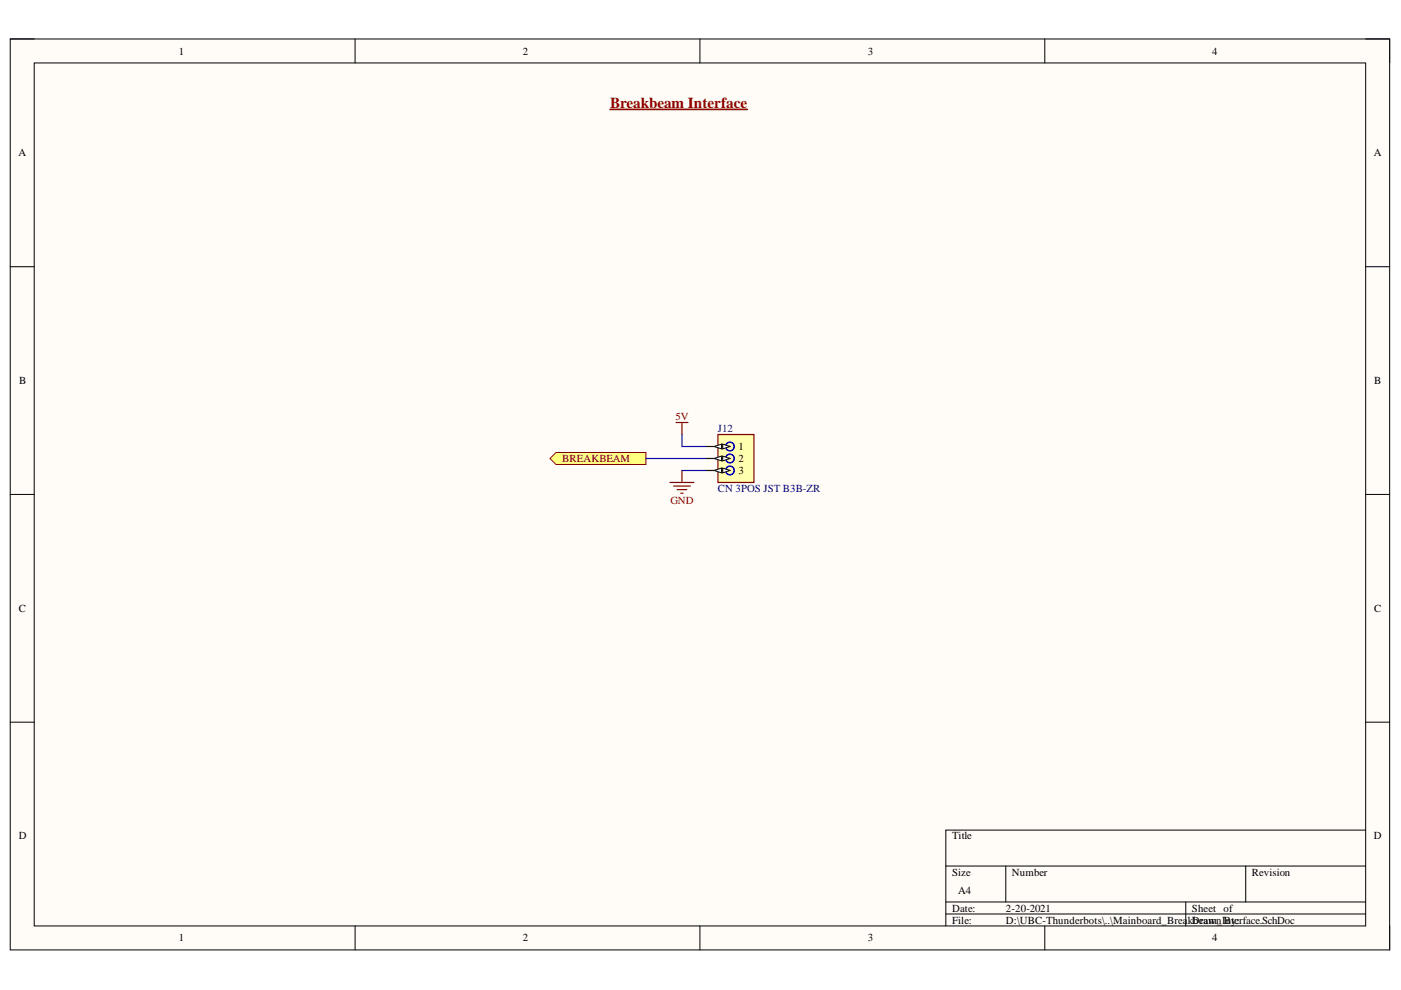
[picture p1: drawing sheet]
<svg xmlns="http://www.w3.org/2000/svg" width="297mm" height="210mm" viewBox="0 0 297 210" stroke-linecap="round" stroke-linejoin="round" font-family="sans-serif">
<path d="M2.2 8.3h292.4v193.1h-292.4z" fill-rule="evenodd" fill="#fffcf8"/>
<path d="M2.2 8.3h292.4v193.1h-292.4z" fill="none" stroke="#000" stroke-width=".21"/>
<path d="M7.3 13.3h282.2v183h-282.2z" fill-rule="evenodd" fill="#fffcf8"/>
<g fill="none" stroke="#000" stroke-width=".21">
<path d="M2.2 8.3h5.1M7.3 13.3h282.2v183h-282.2zM75.3 8.3v5M148.4 8.3v5M221.5 8.3v5M289.5 8.3h5.1v5M2.2 56.5h5.1M289.5 56.6h5.1M2.2 104.8h5.1M289.5 104.8h5.1M2.2 153.1h5.1M289.5 153.1h5.1"/>
<path d="M289.5 176h-89v20.3M75.3 196.3v5.1M148.4 196.3v5.1M200.5 183.6h89M200.5 191.2h89M200.5 193.8h89M213.2 183.6v7.6M221.5 196.3v5.1M251.4 191.2v5.1M264.1 183.6v7.6M294.6 196.3v5.1"/>
</g>
<path d="M152.2 92.1h7.6v10.2h-7.6z" fill-rule="evenodd" fill="#ffffb0"/>
<path d="M152.2 92.1h7.6v10.2h-7.6z" fill="none" stroke="#800000" stroke-width=".25"/>
<g fill="none" stroke="#00f" stroke-width=".25">
<circle cx="154.8" cy="99.7" r=".92"/>
<circle cx="154.8" cy="97.2" r=".92"/>
<circle cx="154.8" cy="94.7" r=".92"/>
<circle cx="154.8" cy="99.8" r=".92"/>
</g>
<path d="M149.7 94.7h5.1" fill="none" stroke="#000" stroke-width=".25"/>
<path d="M153.2 94.2l1.6 .5-1.6 .5z" fill="#f8fcff"/>
<path d="M153.2 94.2l1.6 .5-1.6 .5z" fill="none" stroke="#000" stroke-width=".21"/>
<path d="M151.5 94.7l1.5-.5v1z" fill="#f8fcff"/>
<path d="M151.5 94.7l1.5-.5v1z" fill="none" stroke="#000" stroke-width=".21"/>
<path d="M149.7 97.2h5.1" fill="none" stroke="#000" stroke-width=".25"/>
<path d="M153.2 96.7l1.6 .5-1.6 .5z" fill="#f8fcff"/>
<path d="M153.2 96.7l1.6 .5-1.6 .5z" fill="none" stroke="#000" stroke-width=".21"/>
<path d="M151.5 97.2l1.5-.5v1z" fill="#f8fcff"/>
<path d="M151.5 97.2l1.5-.5v1z" fill="none" stroke="#000" stroke-width=".21"/>
<path d="M149.7 99.8h5.1" fill="none" stroke="#000" stroke-width=".25"/>
<path d="M153.2 99.2l1.6 .6-1.6 .5z" fill="#f8fcff"/>
<path d="M153.2 99.2l1.6 .6-1.6 .5z" fill="none" stroke="#000" stroke-width=".21"/>
<path d="M151.5 99.8l1.5-.6v1.1z" fill="#f8fcff"/>
<path d="M151.5 99.8l1.5-.6v1.1z" fill="none" stroke="#000" stroke-width=".21"/>
<path d="M144.6 99.8v2.5M142 102.3h5.1M142.8 103.1h3.6M143.6 103.8h2M144.3 104.6h.5" fill="none" stroke="#800000" stroke-width=".25"/>
<path d="M117.9 95.9h19.1v2.6h-19.1l-1.3-1.3z" fill-rule="evenodd" fill="#ffff80"/>
<path d="M117.9 95.9h19.1v2.6h-19.1l-1.3-1.3z" fill="none" stroke="#800000" stroke-width=".21"/>
<path d="M143.3 89.6h2.6M144.6 89.6v2.5" fill="none" stroke="#800000" stroke-width=".25"/>
<path d="M129.3 23.2h29.2" fill="none" stroke="#980000" stroke-width=".34"/>
<path d="M137 97.2h12.7M144.6 92.1v2.6h5.1M144.6 99.8h5.1" fill="none" stroke="#000080" stroke-width=".25"/>
<text font-size="3.2" fill="#980000" x="129.4" y="22.8">Breakbeam Interface</text>
<g font-size="2.3">
<text x="37.9" y="11.6">1</text>
<text x="110.8" y="11.6">2</text>
<text x="184" y="11.6">3</text>
<text x="257" y="11.6">4</text>
<text x="3.9" y="33.1">A</text>
<text x="291.3" y="33.1">A</text>
<text x="4.1" y="81.4">B</text>
<text x="291.4" y="81.4">B</text>
<text x="156.6" y="95.4">1</text>
<text x="156.6" y="98">2</text>
<text x="156.6" y="100.5">3</text>
<text x="4" y="129.7">C</text>
<text x="291.4" y="129.7">C</text>
<text x="4" y="178">D</text>
<text x="201.9" y="178">Title</text>
<text x="291.3" y="178">D</text>
<text x="201.9" y="185.7">Size</text>
<text x="214.6" y="185.7">Number</text>
<text x="265.4" y="185.7">Revision</text>
<text x="203.1" y="189.5">A4</text>
<text x="201.9" y="193.3">Date:</text>
<text x="201.9" y="195.8">File:</text>
<text x="213.3" y="193.3">2-20-2021</text>
<text x="213.3" y="195.8">D:\UBC-Thunderbots\..\Mainboard_BreakDr wn By:</text>
<text x="252.7" y="193.3">Sheet of</text>
<text x="253" y="195.8">beam_Interface.SchDoc</text>
<text x="37.9" y="199.6">1</text>
<text x="110.8" y="199.6">2</text>
<text x="184" y="199.6">3</text>
<text x="257" y="199.6">4</text>
</g>
<g font-size="2.3" fill="#800000">
<text x="143.2" y="89">5V</text>
<text x="119.2" y="98">BREAKBEAM</text>
<text x="142.1" y="106.9">GND</text>
</g>
<g font-size="2.3" fill="#000080">
<text x="152.2" y="91.6">J12</text>
<text x="152.2" y="104.3">CN 3POS JST B3B-ZR</text>
</g>
</svg>
